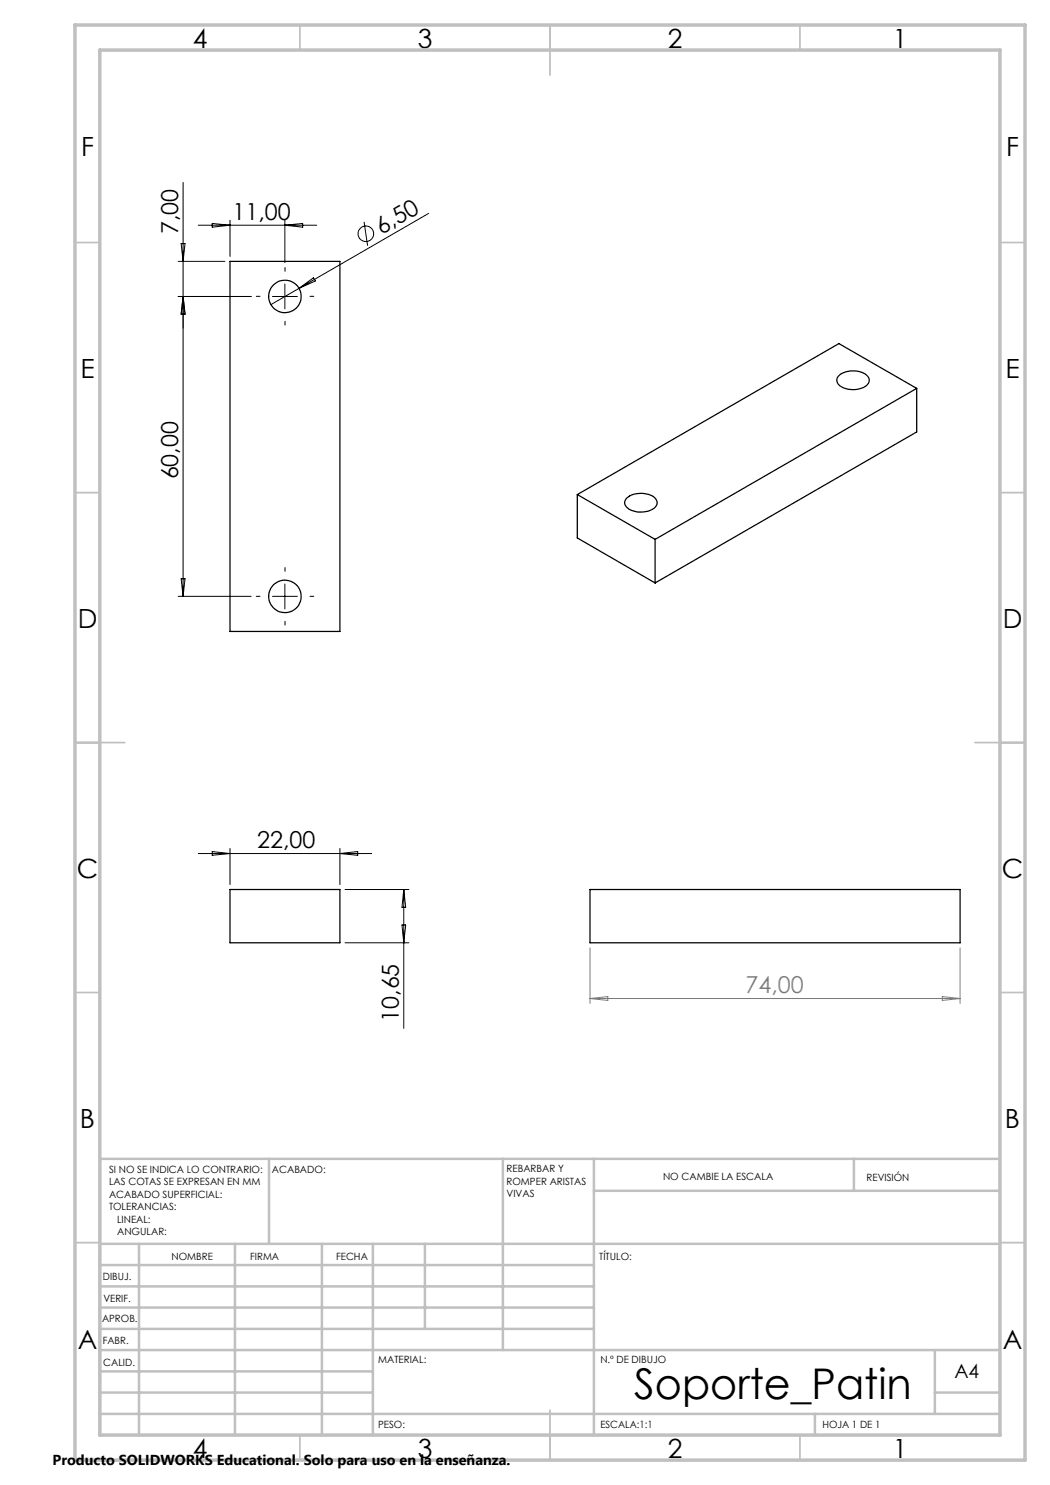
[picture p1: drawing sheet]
<svg xmlns="http://www.w3.org/2000/svg" width="210mm" height="297mm" viewBox="0 0 210 297" stroke-linecap="round" stroke-linejoin="round" font-family="sans-serif">
<g fill="none" stroke="#000" stroke-width=".25">
<path d="M46 52.3h22v74h-22zM167.6 75.3a4.6 4.6 0 0 1 6 0 1.42 1.42 0 0 1-.8 2.2 4.7 4.7 0 0 1-5.2-.8l-.2-.7zM183.3 77.7v8.7l-52.3 30.2M183.3 77.7l-52.3 30.2M183.3 77.7l-15.5-9-52.3 30.2M115.5 98.9l15.5 9M115.5 98.9v8.7l15.5 9M125.4 99.6a4.6 4.6 0 0 1 5.7 .2 1.38 1.38 0 0 1-.8 2.1 4.7 4.7 0 0 1-5-.4 1.21 1.21 0 0 1 .1-1.9zM131 107.9v8.7M46 177.9h22v10.7h-22zM118 177.9h74v10.7h-74z"/>
<circle cx="57" cy="59.3" r="3.3"/>
<circle cx="57" cy="119.3" r="3.3"/>
</g>
<g fill="none" stroke="#000" stroke-width=".2">
<path d="M36.6 36.5v82.8M35.6 59.3h14.6M35.6 52.3h9.4M36.2 48.7h.8l-.4 3.6zM36.6 59.3l.4 3.5h-.8zM39.7 45h23.6M42.4 44.7l3.6 .3-3.6 .4zM46 44.1v7.2M54.5 59.3h5M57 44.1v8.4M57 56.8v5M57 45l3.5-.3v.7z"/>
<path d="M59.8 57.7l2.9-2.1 .4 .6zM72.8 44.4l.7 4.7M85.7 42.7l-31.5 18.2M35.6 119.3h14.6M36.2 115.7h.8l-.4 3.6zM54.5 119.3h5M57 116.8v5M39.7 170.7h34.6M42.4 170.3l3.6 .4-3.6 .4zM46 169.7v7.2M68 169.7v7.2M68 170.7l3.5-.4v.8z"/>
<path d="M69 177.9h12.8M80.8 177.9v27.8M80.8 177.9l.3 3.6h-.7zM69 188.6h12.8M80.4 185h.7l-.3 3.6z"/>
<circle cx="73.2" cy="46.7" r="1.55"/>
</g>
<path d="M52 59.3h-.7M57 54.3v-.8M62 59.3h.8M57 64.3v.7M52 119.3h-.7M57 114.3v-.8M62 119.3h.8M57 124.3v.7" fill="none" stroke="#000" stroke-width=".2" stroke-dasharray="15.2 1.3 1.3 1.3"/>
<g fill="none" stroke="#c0c0c0" stroke-width=".35">
<path d="M60 5v5M110 5v10M160 5v5M15 48.5h5M200 48.5h5M15 98.5h5M200 98.5h5M15 148.5h10M195 148.5h10M15 198.5h5M200 198.5h5M15 248.5h5"/>
<path d="M200 248.5h5M60 287v5M110 282v10M160 287v5"/>
</g>
<g fill="none" stroke="#c0c0c0" stroke-width=".5">
<path d="M53.8 231.8v17M100.6 231.8v38.2M118.8 231.8v55.2M118.8 238.2h81.2M170.8 231.8v6.4M200 231.8h-180v55.2M20 248.8h180M20 257.3h98.8M20 253h98.8M27.8 248.8v38.2M47 248.8v38.2M64.4 248.8v38.2"/>
<path d="M74.6 248.8v38.2M85 248.8v17M20 265.8h98.8M20 261.5h98.8M20 278.5h54.6M20 274.3h54.6M20 270h180M187 278.5h13M187 270v12.8M20 282.8h180M163 282.8v4.2"/>
</g>
<path d="M15 5h190v287h-190zM20 10h180v277h-180z" fill="none" stroke="#c0c0c0" stroke-width=".7"/>
<path d="M118 189.6v11.1M118 199.7h74M118 199.7l3.6-.4v.8zM188.5 199.3l3.5 .4-3.5 .4zM192 189.6v11.1" fill="none" stroke="#808080" stroke-width=".2"/>
<text font-size="8.5" x="126.9" y="279.7">Soporte_Patin</text>
<g font-size="5.3">
<text x="38.5" y="9.5">4</text>
<text x="83.5" y="9.5">3</text>
<text x="133.6" y="9.5">2</text>
<text x="178.6" y="9.5">1</text>
<text x="16.2" y="31.3">F</text>
<text x="201.2" y="31.3">F</text>
<text x="16.1" y="75.5">E</text>
<text x="201.1" y="75.5">E</text>
<text x="15.5" y="125.5">D</text>
<text x="200.5" y="125.5">D</text>
<text x="15.4" y="175.5">C</text>
<text x="200.4" y="175.5">C</text>
<text x="16" y="225.5">B</text>
<text x="201" y="225.5">B</text>
<text x="15.5" y="269.8">A</text>
<text x="200.5" y="269.8">A</text>
<text x="38.5" y="291.5">4</text>
<text x="83.5" y="291.5">3</text>
<text x="133.6" y="291.5">2</text>
<text x="178.6" y="291.5">1</text>
</g>
<g font-size="4.7">
<text x="35.6" y="46.8" transform="rotate(-90 35.6 46.8)">7,00</text>
<text x="46.5" y="44">11,00</text>
<text x="76.3" y="46.9" transform="rotate(-30 76.3 46.9)">6,50</text>
<text x="35.6" y="95.9" transform="rotate(-90 35.6 95.9)">60,00</text>
<text x="51.4" y="169.7">22,00</text>
<text x="79.8" y="204.4" transform="rotate(-90 79.8 204.4)">10,65</text>
</g>
<text font-size="4.7" fill="#808080" x="149.1" y="198.7">74,00</text>
<text font-size="3.9" x="190.9" y="275.5">A4</text>
<text font-size="2.9" x="10.5" y="292.9">Producto SOLIDWORKS Educational. Solo para uso en la enseñanza.</text>
<g font-size="2">
<text x="21.8" y="234.6">SI NO SE INDICA LO CONTRARIO:</text>
<text x="21.8" y="237.1">LAS COTAS SE EXPRESAN EN MM</text>
<text x="21.8" y="239.6">ACABADO SUPERFICIAL:</text>
<text x="54.4" y="234.6">ACABADO:</text>
<text x="101.3" y="234.5">REBARBAR Y</text>
<text x="101.3" y="237">ROMPER ARISTAS</text>
<text x="101.3" y="239.5">VIVAS</text>
<text x="132.6" y="236">NO CAMBIE LA ESCALA</text>
<text x="173.3" y="236.2">REVISIÓN</text>
<text x="21.8" y="242.1">TOLERANCIAS:</text>
<text x="23.4" y="244.6">LINEAL:</text>
<text x="23.4" y="247.1">ANGULAR:</text>
<text x="34.3" y="252">NOMBRE</text>
<text x="50" y="251.9">FIRMA</text>
<text x="67.2" y="251.9">FECHA</text>
<text x="119.9" y="251.9">TÍTULO:</text>
<text x="20.6" y="256.1">DIBUJ.</text>
<text x="20.7" y="260.3">VERIF.</text>
<text x="20.4" y="264.4">APROB.</text>
<text x="20.5" y="268.8">FABR.</text>
<text x="20.7" y="273.1">CALID.</text>
<text x="75.6" y="272.5">MATERIAL:</text>
<text x="120.1" y="272.5">N.º DE DIBUJO</text>
<text x="75.6" y="285.5">PESO:</text>
<text x="120.1" y="285.6">ESCALA:1:1</text>
<text x="164.5" y="285.6">HOJA 1 DE 1</text>
</g>
</svg>
